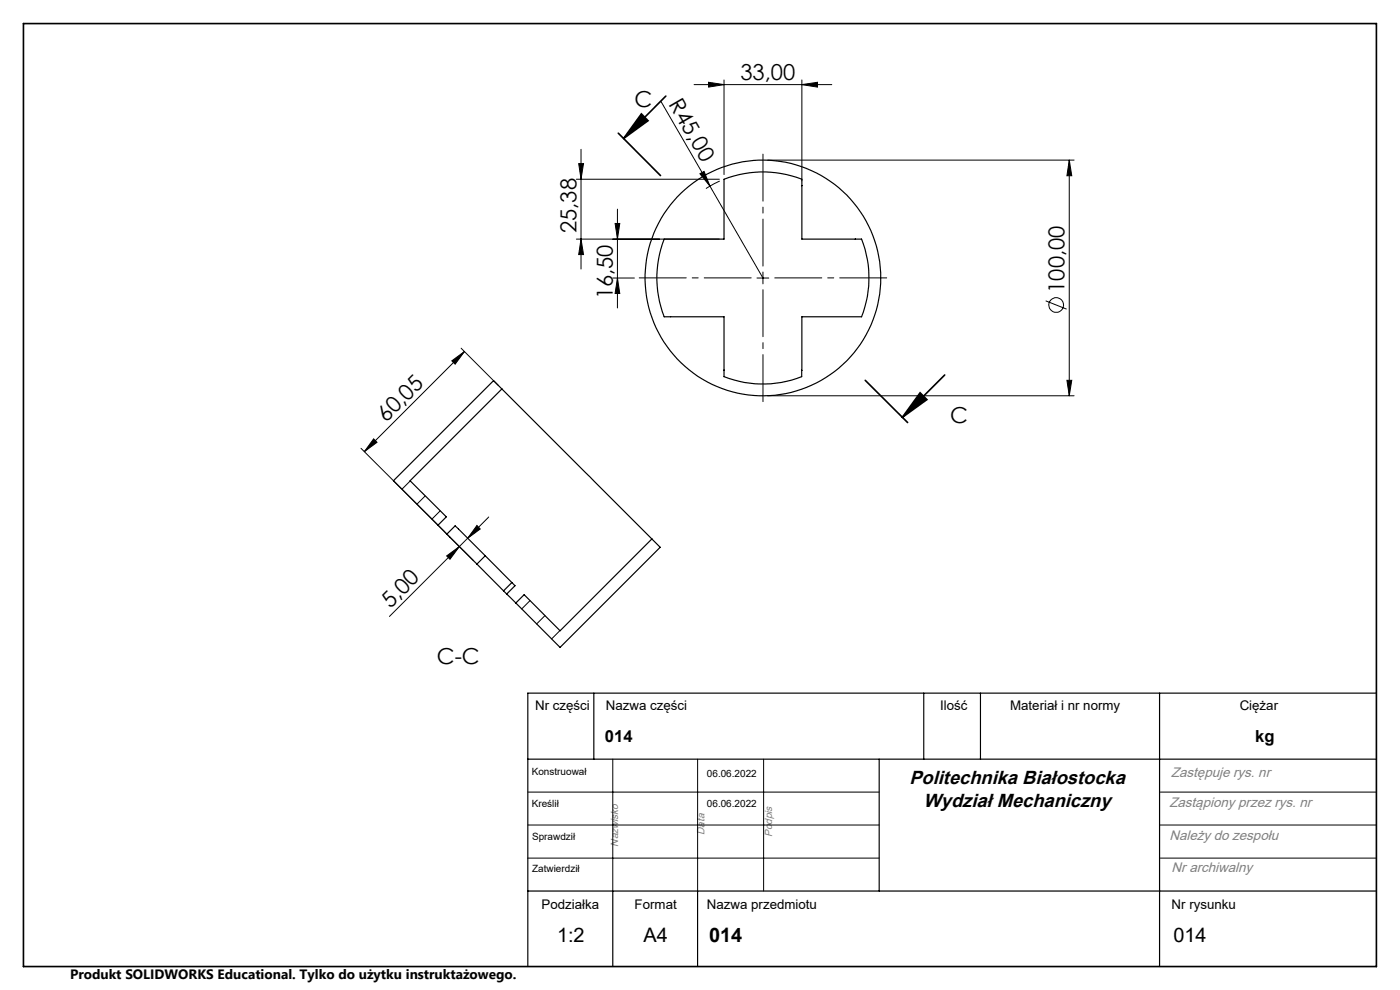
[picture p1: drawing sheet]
<svg xmlns="http://www.w3.org/2000/svg" width="297mm" height="210mm" viewBox="0 0 297 210" stroke-linecap="round" stroke-linejoin="round" font-family="sans-serif">
<g fill="none" stroke="#000" stroke-width=".21">
<path d="M147.2 17.9h29.3M150.3 17.5l3.3 .4-3.3 .6zM153.6 17v20M170.1 17.9l3.3-.4v1zM170.1 17v21.4M122.3 38h30.3M122.8 34.7h1l-.5 3.3zM123.3 31.7v25.4M140.2 21.5l10.4 18M148.5 36.9l.9-.5 1.2 3.1zM150.6 39.5l11.3 19.5M152.7 38.4l-2.9 1.6"/>
<path d="M162.8 34h65.1M226.8 34l.6 3.3h-1.1zM226.8 34v50M122.3 50.7h30.3M123.3 50.7l.5 3.3h-1zM130 59h4.6M130.5 47.4h1l-.5 3.3zM131 59l.5 3.3h-1zM131 44.4v20.9M160.6 59h2.5M161.9 57.7v2.5M95.8 76.5l2.7-1.9-1.9 2.6z"/>
<path d="M97.8 73.9l8 7.9M98.5 74.6l-21.2 21.2M221.8 63.8l4.5 1.8M76.6 95.1l23.9 23.8M79.3 93.1l.7 .7-2.7 2zM162.8 84h65.1M226.3 80.7h1.1l-.6 3.3zM87 102l-1.7 1.8M90.2 105.2l-1.8 1.8M93.4 108.4l-1.8 1.7M94.8 117.9l2.6-2-1.9 2.7zM99.2 114.2l-16.6 16.6"/>
<path d="M101.2 111.5l.7 .7-2.7 2zM103.7 109.7l-4.5 4.5M112.4 127.4l-1.7 1.8M115.6 130.6l-1.8 1.8M118.8 133.8l-1.8 1.7M112 168h74.5M112 175h74.5M130 161v28M148 161v28M162 161v28M246 168h46M246 175h46"/>
<path d="M112 182h74.5M246 182h46"/>
<circle cx="224.1" cy="64.7" r="1.56"/>
</g>
<path d="M5 5h287v200h-287zM131.2 28.2l8.9 9M136.1 24.2l1.4 1.4-5.2 3.8zM141.3 20.4l-9 9M200.4 79.5l-9 9M183.6 80.7l8.9 8.9M195.2 83.3l1.4 1.5-5.2 3.7z" fill="none" stroke="#000" stroke-width=".35"/>
<path d="M159.4 58.9h-23.8M161.9 56.4v-23.7M164.4 58.9h23.7M161.9 61.4v23.8" fill="none" stroke="#000" stroke-width=".21" stroke-dasharray="15.2 1.3 1.3 1.3" stroke-dashoffset="5.3"/>
<g fill="none" stroke="#000" stroke-width=".25">
<path d="M140.9 50.7h12.7v-12.7a22.6 22.6 0 0 1 16.5 0v12.7h12.7a22.5 22.5 0 0 1 0 16.5h-12.7v12.7a22.5 22.5 0 0 1-16.5 0v-12.7h-12.7a22.5 22.5 0 0 1 0-16.5zM181.4 50.7h.1M170.1 78.6h.1M106.5 82.5l31.8 31.8M106.5 82.5l-1.8-1.8-21.2 21.3 9.4 9.4M106.5 82.5l-19.5 19.5 7.7 7.6-1.8 1.8M92.9 111.4l1.9 1.9M94.8 113.3l1.8-1.8 6.3 6.4M94.8 113.3l6.4 6.4M101.2 119.7l5.6 5.6M102.9 117.9l-1.7 1.8M102.9 117.9l5.7 5.7"/>
<path d="M138.3 114.3l1.8 1.8-21.3 21.2-9.4-9.4M138.3 114.3l-19.5 19.5-7.6-7.7-1.8 1.8M106.8 125.3l.7 .7M107.5 126l1.9 1.9M108.6 123.6l.7 .6-1.8 1.8M108.6 123.6l-1.8 1.7M126 147v14M196 147v14M208 147v14M246 147v58M292 147h-180v58M112 161h180"/>
<path d="M186.5 161v28M112 189h180M130 189v16M148 189v16"/>
<circle cx="161.8" cy="59" r="25"/>
</g>
<g fill="#000">
<path d="M148.5 36.9l.9-.5 1.2 3.1z"/>
<path d="M150.3 17.5l3.3 .4-3.3 .6zM170.1 17.9l3.3-.4v1z"/>
<path d="M136.1 24.2l1.4 1.4-5.2 3.8zM195.2 83.3l1.4 1.5-5.2 3.7z"/>
<path d="M226.8 34l.6 3.3h-1.1zM226.3 80.7h1.1l-.6 3.3zM122.8 34.7h1l-.5 3.3zM123.3 50.7l.5 3.3h-1zM130.5 47.4h1l-.5 3.3zM131 59l.5 3.3h-1z"/>
<path d="M79.3 93.1l.7 .7-2.7 2zM95.8 76.5l2.7-1.9-1.9 2.6z"/>
<path d="M101.2 111.5l.7 .7-2.7 2zM94.8 117.9l2.6-2-1.9 2.7z"/>
</g>
<g font-size="4.7">
<text x="157.1" y="16.9">33,00</text>
<text x="134.6" y="22.7">C</text>
<text x="141.7" y="22.1" transform="rotate(60 141.7 22.1)">R45,00</text>
<text x="122.3" y="49.4" transform="rotate(-90 122.3 49.4)">25,38</text>
<text x="130" y="63.5" transform="rotate(-90 130 63.5)">16,50</text>
<text x="225.8" y="62.1" transform="rotate(-90 225.8 62.1)">100,00</text>
<text x="81.9" y="89.8" transform="rotate(-45 81.9 89.8)">60,05</text>
<text x="201.6" y="89.7">C</text>
<text x="82.8" y="129.1" transform="rotate(-45 82.8 129.1)">5,00</text>
<text x="92.7" y="140.9">C-C</text>
</g>
<g font-size="4.2">
<text x="118.2" y="199.8">1:2</text>
<text x="136.5" y="199.8">A4</text>
<text x="150.4" y="199.8">014</text>
<text x="248.9" y="199.8">014</text>
</g>
<g font-size="4">
<text x="192.9" y="166.2">Politechnika Białostocka</text>
<text x="195.9" y="171.1">Wydział Mechaniczny</text>
</g>
<g font-size="3.5">
<text x="128.3" y="157.5">014</text>
<text x="266.3" y="157.4">kg</text>
</g>
<g font-size="2.9" fill="#808080">
<text x="248.4" y="164.9">Zastępuje rys. nr</text>
<text x="248.1" y="171.2">Zastąpiony przez rys. nr</text>
<text x="248.1" y="178.1">Należy do zespołu</text>
<text x="248.6" y="185">Nr archiwalny</text>
</g>
<text font-size="2.9" x="14.9" y="207.6">Produkt SOLIDWORKS Educational. Tylko do użytku instruktażowego.</text>
<g font-size="2.8">
<text x="113.5" y="150.6">Nr części</text>
<text x="128.5" y="150.6">Nazwa części</text>
<text x="199.4" y="150.6">Ilość</text>
<text x="214.3" y="150.6">Materiał i nr normy</text>
<text x="263" y="150.6">Ciężar</text>
<text x="114.9" y="192.9">Podziałka</text>
<text x="134.6" y="192.9">Format</text>
<text x="150" y="192.9">Nazwa przedmiotu</text>
<text x="248.6" y="192.9">Nr rysunku</text>
</g>
<g font-size="2.2" fill="#808080">
<text x="131.1" y="179.6" transform="rotate(-90 131.1 179.6)">Nazwisko</text>
<text x="149.4" y="177.1" transform="rotate(-90 149.4 177.1)">Data</text>
<text x="163.8" y="177.6" transform="rotate(-90 163.8 177.6)">Podpis</text>
</g>
<g font-size="2.1">
<text x="112.8" y="164.3">Konstruował</text>
<text x="150" y="164.9">06.06.2022</text>
<text x="112.8" y="171.2">Kreślił</text>
<text x="150" y="171.2">06.06.2022</text>
<text x="112.9" y="178.1">Sprawdził</text>
<text x="112.9" y="185">Zatwierdził</text>
</g>
</svg>
